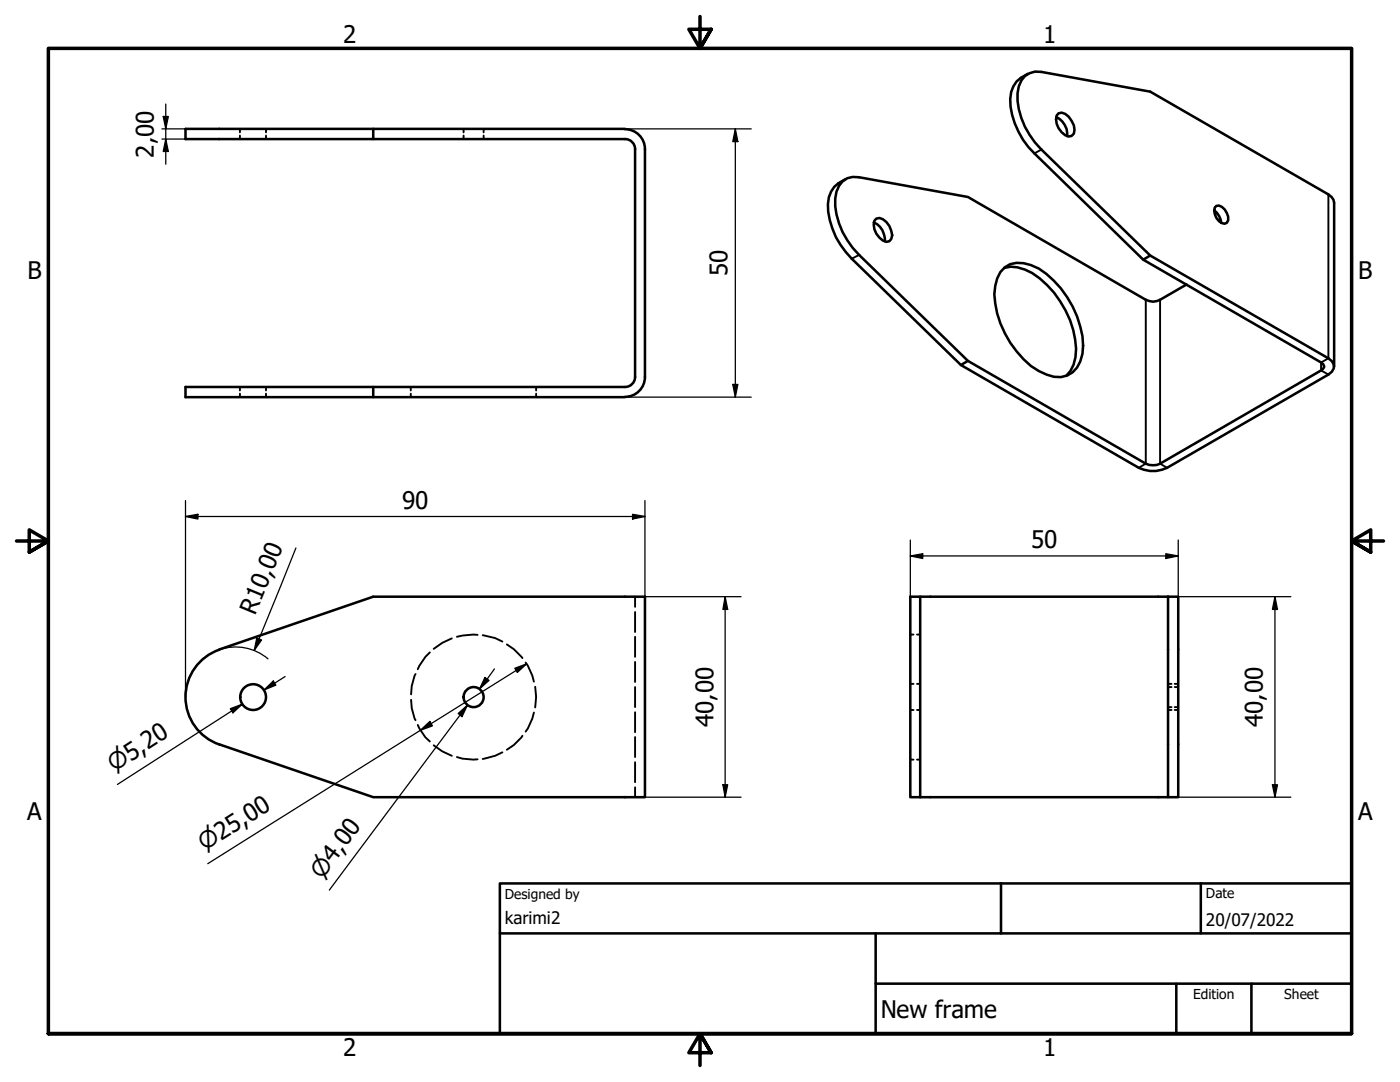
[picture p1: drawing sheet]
<svg xmlns="http://www.w3.org/2000/svg" width="279mm" height="216mm" viewBox="0 0 279 216" stroke-linecap="round" stroke-linejoin="round" font-family="sans-serif">
<!-- layer: Hidden (ISO) -->
<g fill="none" stroke="#000" stroke-width=".38">
<path d="M47.9 25.7v.7M47.9 27.1v.6M53.1 25.7v.7M53.1 27.1v.6M92.5 25.7v.7M92.5 27.1v.6M96.5 25.7v.7M96.5 27.1v.6M47.9 77.2v.7M47.9 78.5v.7M53.1 77.2v.7M53.1 78.5v.7"/>
<path d="M82 77.2v.7M82 78.5v.7M107 77.2v.7M107 78.5v.7M126.7 119.1v2M82 139.6l.2 1.7 .7 2.4M82.9 134.5l-.7 2.4-.2 1.7M85.8 130.2l-.9 .9-1.5 2.4M90.2 127.4l-1.9 .9-1.7 1.2M95.3 126.7l-3 .1-1.1 .3M96.3 126.7l2.5 .6 1.5 .7M101.2 128.6l1.4 .9 1.7 1.8"/>
<path d="M104.9 132.2l.4 .6 .9 2 .4 1.2M106.8 137l.2 2.1-.2 2.1M126.7 122.1v4M126.7 127.1v4M126.7 132.1v4M126.7 137.1v4M181.7 126.6h.6M181.7 136.5h.6M183 126.6h.6M183 136.5h.6M233.1 136.5h.7M233.1 137.1h.7"/>
<path d="M234.4 136.5h.7M234.4 137.1h.7M83.4 144.7l1.5 2.4 .9 .9M86.6 148.7l1.7 1.2 1.9 .9M91.2 151.1l1.1 .3 3 .1M100.3 150.1l-1.5 .7-2.5 .6M104.3 146.8l-1.7 1.9-1.4 .9M106.6 142.2l-.4 1.2-.9 2-.4 .6M126.7 142.1v4M126.7 147.1v4M126.7 152.1v4M126.7 157.1v2"/>
<path d="M181.7 151.6h.6M181.7 141.7h.6M183 151.6h.6M183 141.7h.6M233.1 141.7h.7M233.1 141.1h.7M234.4 141.7h.7M234.4 141.1h.7"/>
</g>
<!-- layer: Visible (ISO) -->
<g fill="none" stroke="#000" stroke-width=".51">
<path d="M205.1 14.7a5.6 5.6 0 0 0-3.4 6.6 16.3 16.3 0 0 0 4.7 9.3l21.8 21.2 1.4-.8-21.8-21.2a15.3 15.3 0 0 1-4.7-11.2 4.3 4.3 0 0 1 3.5-4.3l1.2 .1 21.8 3.9 35.5 20.5 .6 .5 .4 .6 .2 .5v32.8M37 25.7h37.5v2h-37.5zM74.5 27.7h50.2a2 2 0 0 1 2 2v45.5a2 2 0 0 1-2 2h-87.7v2h87.7M74.5 25.7h50.2M124.7 25.8a4 4 0 0 1 4 4v45.4a4 4 0 0 1-4 4M168.7 35.8a5.6 5.6 0 0 0-3.4 6.5 15.7 15.7 0 0 0 4.7 9.3l21.8 21.2 35.5 20.5a6.3 6.3 0 0 0 5.6 0l32.2-18.6a1.73 1.73 0 0 0 1.1-1.6 1.73 1.73 0 0 0-1.1-1.6l-35.5-20.5M210.8 23.4a3.8 3.8 0 0 1 2.2 3.8M211.3 22.6a2.24 2.24 0 0 1 2.6 1.5l.4 .9 .1 .9-.1 .8-.4 .4a2.32 2.32 0 0 1-2.6-1.5 2.38 2.38 0 0 1 0-3zM174.4 44.4a3.8 3.8 0 0 1 2.2 3.7M174.9 43.6a2.28 2.28 0 0 1 2.6 1.5l.6 1.8-.2 .8-.4 .4a2.32 2.32 0 0 1-2.6-1.5 2.38 2.38 0 0 1 0-3zM200.4 53.5a7.1 7.1 0 0 1 5.6 1 19.8 19.8 0 0 1 8.8 15.1 7 7 0 0 1-2 5.4M200.5 53.3a5.3 5.3 0 0 1 5.2-.4 15.2 15.2 0 0 1 7.3 6.4 17.7 17.7 0 0 1 3 11.3 5.1 5.1 0 0 1-4.3 4.6 10.3 10.3 0 0 1-7.4-3.5 20.2 20.2 0 0 1-5.9-13 7.1 7.1 0 0 1 2.1-5.4z"/>
<path d="M228.2 51.8l35.5 20.5 .4 .4 .2 .5-.6 .7-32.2 18.6a3.4 3.4 0 0 1-2.8 0l-35.5-20.5-21.8-21.1a15.3 15.3 0 0 1-4.7-11.3 4.3 4.3 0 0 1 3.5-4.3l1.2 .1 21.8 3.9 35.5 20.5a2.87 2.87 0 0 0 2.8 0l5.3-3M242.3 42a2.69 2.69 0 0 0 2.1 2.6 1.3 1.3 0 0 0 .5-2.1 1.93 1.93 0 0 0-2.1-1.4l-.4 .3-.1 .6a3.5 3.5 0 0 1 1.4 2.4M74.5 77.2v2M193.2 72l-1.4 .8M181.7 119.1h1.9v40h-1.9zM183.6 119.1h49.5M233.1 119.1h2v40h-2zM43.8 148.5l30.7 10.6h54.2v-40h-54.2l-30.7 10.5a10 10 0 0 0-6.8 9.5 10 10 0 0 0 6.8 9.5M183.6 159.1h49.5"/>
<circle cx="50.5" cy="139.1" r="2.57"/>
<circle cx="94.5" cy="139.1" r="2"/>
</g>
<!-- layer: Visible Narrow (ISO) -->
<path d="M207.8 29.8l-1.4 .8M265.1 38.8v32.7l-1.4 .8v1.6l1.4 .8M171.4 50.9l-1.4 .7M228.7 59.8v32.7l-1.4 .8M231.5 59.8v32.7l1.4 .8" fill="none" stroke="#000" stroke-width=".38"/>
<!-- layer: Border (ISO) -->
<path d="M139.7 3.3v6.4l-2.2-3.9h4.4l-2.2 3.9 2.2-3.9M3.3 107.9h6.4l-3.9-2.2v4.5l3.9-2.3-3.9 2.3M276.1 107.9h-6.4l3.9-2.2v4.5l-3.9-2.3 3.9 2.3M9.7 206.2v-196.5h260v196.5h-260h260M141.9 210.1l-2.2-3.9 2.2 3.9h-4.4l2.2-3.9v6.4" fill="none" stroke="#000" stroke-width=".7"/>
<!-- layer: Title (ISO) -->
<path d="M99.8 176.3h169.9v29.9h-169.9zM199.8 176.3v9.9M239.6 176.3v9.9M269.7 176.3v9.9M99.8 186.2h169.9M174.8 196.3h94.9M174.8 186.2v20M234.8 196.3v9.9M249.7 196.3v9.9" fill="none" stroke="#000" stroke-width=".51"/>
<!-- layer: Dimension (ISO) -->
<g fill="none" stroke="#000" stroke-width=".25">
<path d="M32.3 25.7h4.7M32.3 27.7h4.7M32.6 23.2h1l-.5 2.5zM33.1 27.7l.5 2.5h-1zM33.1 20.8v12M124.7 25.7h25.2M146.7 25.7l.6 2.6h-1.1zM146.7 25.7v53.5M124.7 79.2h25.2M146.2 76.7h1.1l-.6 2.5zM37 99.9v39.2M128.7 99.9v19.2h19.2"/>
<path d="M37 103.1l2.5-.5v1zM37 103.1h91.7M59.1 109.3l-8.4 20.5M126.2 102.6l2.5 .5-2.5 .5zM144.7 119.1l.5 2.5h-.9zM144.7 119.1v40M181.7 110.9l2.4-.4v.9zM181.7 110.9h53.4M181.7 107.8v11.3M231.1 119.1h26.5M232.7 110.5l2.4 .4-2.4 .5zM235.1 107.8v11.3"/>
<path d="M254.4 119.1l.6 2.5h-1.1zM254.4 119.1v40M43.8 129.6a10 10 0 0 1 9.7 1.9M51.2 127.3l1 .4-1.5 2.1zM52.7 137.7l1.8-1.8 .6 .8zM56.9 135l-4.2 2.7M96.8 135.2l.8 .6-1.9 1.7zM98.7 133.5l-3 4M102.7 133.3l2.4-.8-1.8 1.7zM105.1 132.5l-63.6 39.8M46 141.4l2.3-.9-1.8 1.7zM46.2 141.9l2.1-1.4-24.9 16"/>
<path d="M83.9 145.7l1.9-1.7 .5 .8zM91.4 142.4l1.9-1.7-1.1 2.3zM91.8 142.7l1.5-2-27.6 36.9M128.7 159.1h19.2M144.3 156.6h.9l-.5 2.5zM231.1 159.1h26.5M253.9 156.6h1.1l-.6 2.5z"/>
</g>
<g fill="#000">
<path d="M32.6 23.2h1l-.5 2.5z" fill-rule="evenodd"/>
<path d="M33.1 27.7l.5 2.5h-1z" fill-rule="evenodd"/>
<path d="M146.7 25.7l.6 2.6h-1.1z" fill-rule="evenodd"/>
<path d="M146.2 76.7h1.1l-.6 2.5z" fill-rule="evenodd"/>
<path d="M37 103.1l2.5-.5v1z" fill-rule="evenodd"/>
<path d="M126.2 102.6l2.5 .5-2.5 .5z" fill-rule="evenodd"/>
<path d="M181.7 110.9l2.4-.4v.9z" fill-rule="evenodd"/>
<path d="M232.7 110.5l2.4 .4-2.4 .5z" fill-rule="evenodd"/>
<path d="M51.2 127.3l1 .4-1.5 2.1z" fill-rule="evenodd"/>
<path d="M52.7 137.7l1.8-1.8 .6 .8z" fill-rule="evenodd"/>
<path d="M96.8 135.2l.8 .6-1.9 1.7z" fill-rule="evenodd"/>
<path d="M102.7 133.3l2.4-.8-1.8 1.7z" fill-rule="evenodd"/>
<path d="M144.7 119.1l.5 2.5h-.9z" fill-rule="evenodd"/>
<path d="M254.4 119.1l.6 2.5h-1.1z" fill-rule="evenodd"/>
<path d="M46 141.4l2.3-.9-1.8 1.7z" fill-rule="evenodd"/>
<path d="M83.9 145.7l1.9-1.7 .5 .8z" fill-rule="evenodd"/>
<path d="M91.4 142.4l1.9-1.7-1.1 2.3z" fill-rule="evenodd"/>
<path d="M144.3 156.6h.9l-.5 2.5z" fill-rule="evenodd"/>
<path d="M253.9 156.6h1.1l-.6 2.5z" fill-rule="evenodd"/>
</g>
<g font-size="4.8">
<text x="68.5" y="8.6">2</text>
<text x="208.2" y="8.6">1</text>
<text x="30.7" y="31.4" transform="rotate(-90 30.7 31.4)">2,00</text>
<text x="5.5" y="55.8">B</text>
<text x="145.2" y="55.1" transform="rotate(-90 145.2 55.1)">50</text>
<text x="271.1" y="55.8">B</text>
<text x="80.3" y="101.5">90</text>
<text x="205.8" y="109.3">50</text>
<text x="50.9" y="123" transform="rotate(-68 50.9 123)">R10,00</text>
<text x="142.4" y="145.1" transform="rotate(-90 142.4 145.1)">40,00</text>
<text x="252" y="145.1" transform="rotate(-90 252 145.1)">40,00</text>
<text x="5.4" y="163.7">A</text>
<text x="271" y="163.7">A</text>
<text x="175.8" y="203.1">New frame</text>
<text x="68.5" y="210.8">2</text>
<text x="208.2" y="210.8">1</text>
</g>
<g font-size="4.6">
<text x="22.8" y="154.1" transform="rotate(-33 22.8 154.1)">⌀5,20</text>
<text x="40.8" y="169.9" transform="rotate(-32 40.8 169.9)">⌀25,00</text>
<text x="64.3" y="175.5" transform="rotate(-53 64.3 175.5)">⌀4,00</text>
</g>
<g font-size="3.4">
<text x="100.8" y="184.3">karimi2</text>
<text x="240.7" y="184.7">20/07/2022</text>
</g>
<g font-size="2.7">
<text x="100.8" y="179.3">Designed by</text>
<text x="240.7" y="179.3">Date</text>
<text x="238.1" y="199.3">Edition</text>
<text x="256.3" y="199.3">Sheet</text>
</g>
</svg>
